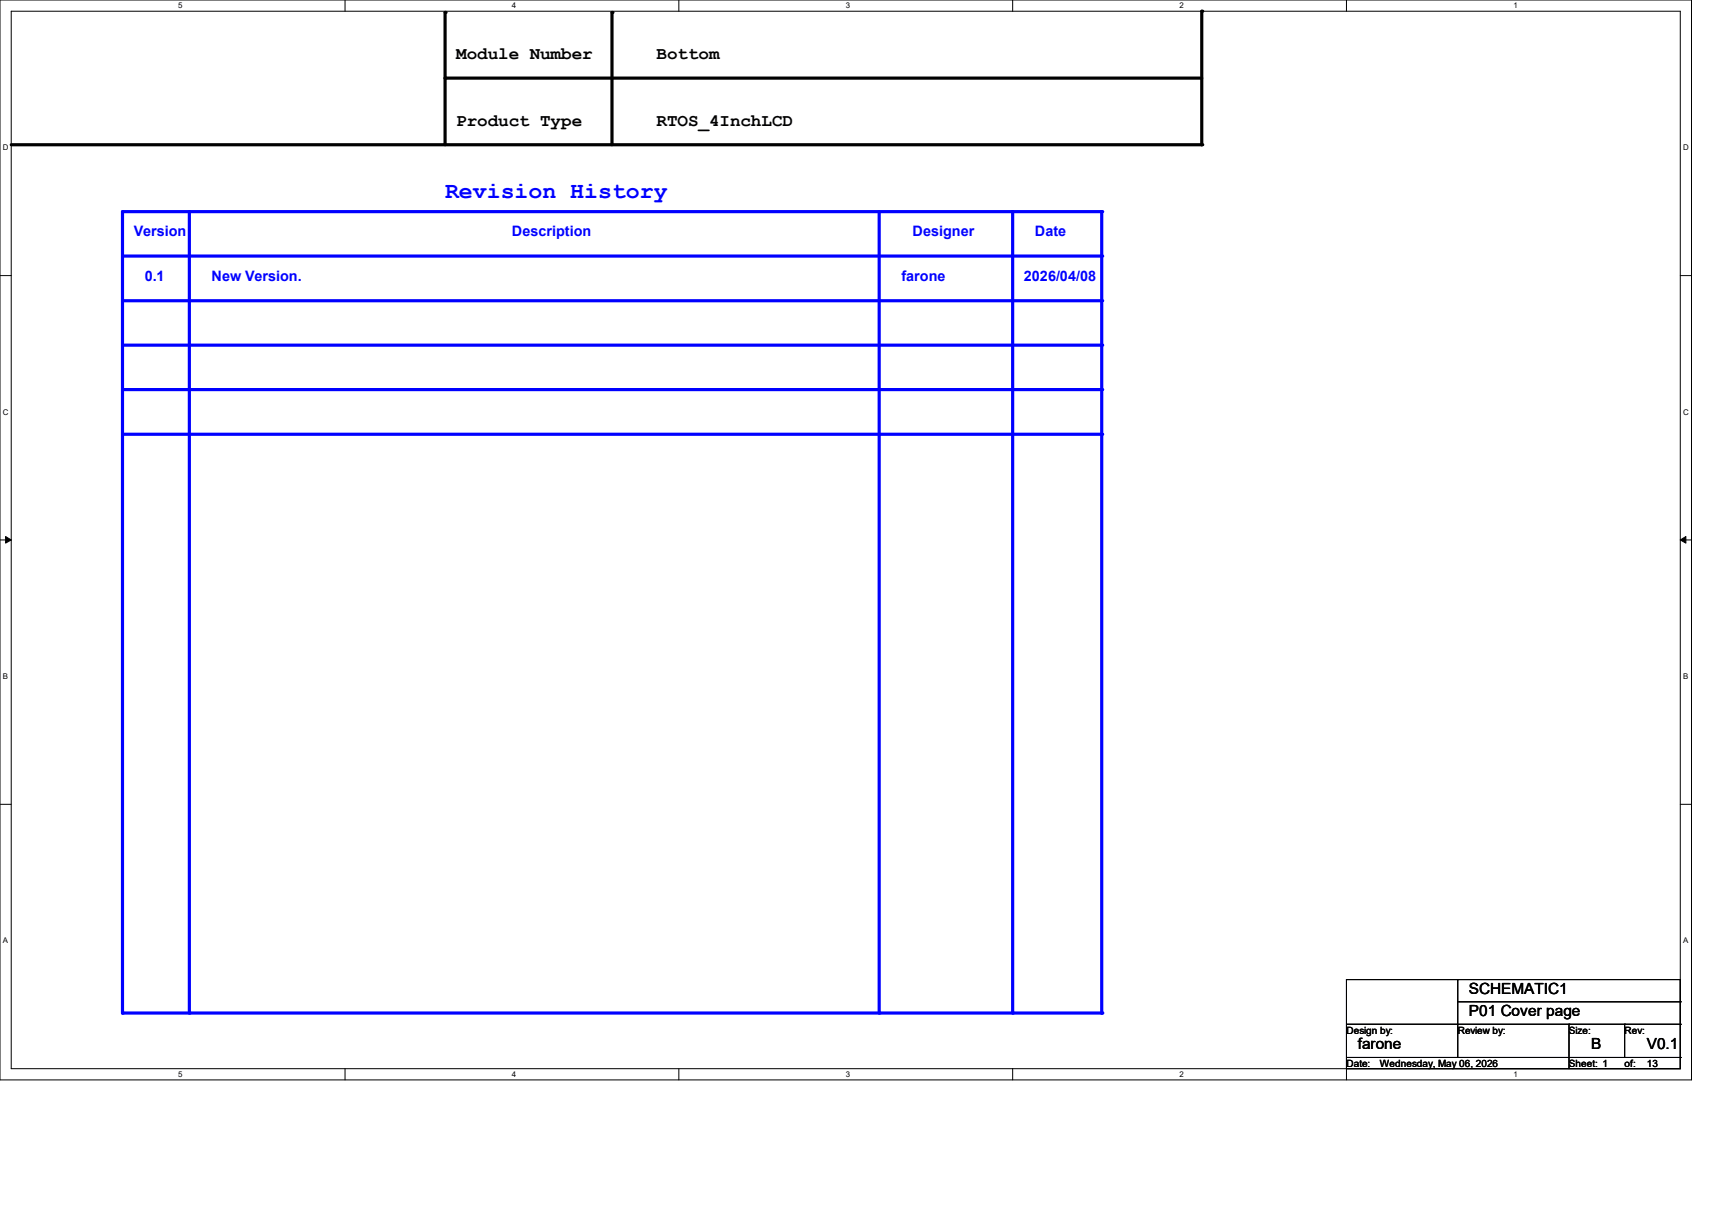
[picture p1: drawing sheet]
<svg xmlns="http://www.w3.org/2000/svg" width="297mm" height="210mm" viewBox="0 0 297 210" stroke-linecap="round" stroke-linejoin="round" font-family="sans-serif">
<path d="M0 0h293.5v187.3h-293.5zM1.9 1.9h289.6v183.4h-289.6z" fill="none" stroke="#000" stroke-width=".17"/>
<g fill="#fff">
<path d="M30.9 .2h.8v1.5h-.8z"/>
<path d="M30.9 185.5h.8v1.6h-.8z"/>
</g>
<path d="M59.9 0v1.9M59.9 185.3v2" fill="none" stroke="#000" stroke-width=".17"/>
<g fill="#fff">
<path d="M88.8 .2h.8v1.5h-.8z"/>
<path d="M88.8 185.5h.8v1.6h-.8z"/>
</g>
<path d="M117.8 0v1.9M117.8 185.3v2" fill="none" stroke="#000" stroke-width=".17"/>
<g fill="#fff">
<path d="M146.7 .2h.8v1.5h-.8z"/>
<path d="M146.7 185.5h.8v1.6h-.8z"/>
</g>
<path d="M175.7 0v1.9M175.7 185.3v2" fill="none" stroke="#000" stroke-width=".17"/>
<g fill="#fff">
<path d="M204.6 .2h.8v1.5h-.8z"/>
<path d="M204.6 185.5h.8v1.6h-.8z"/>
</g>
<path d="M233.6 0v1.9M233.6 185.3v2" fill="none" stroke="#000" stroke-width=".17"/>
<g fill="#fff">
<path d="M262.6 .2h.7v1.5h-.7z"/>
<path d="M262.6 185.5h.7v1.6h-.7z"/>
<path d="M.5 24.8h1v1.6h-1z"/>
<path d="M292 24.8h1v1.6h-1z"/>
<path d="M.5 70.7h1v1.5h-1z"/>
<path d="M292 70.7h1v1.5h-1z"/>
</g>
<path d="M0 47.8h1.9M291.5 47.8h2" fill="none" stroke="#000" stroke-width=".17"/>
<g fill="#fff">
<path d="M.5 116.5h.9v1.6h-.9z"/>
<path d="M292 116.5h.9v1.6h-.9z"/>
</g>
<path d="M0 93.6h1.9M291.5 93.6h2" fill="none" stroke="#000" stroke-width=".17"/>
<path d="M1 93l.9 .6-.9 .6zM291.5 93.6l1-.6v1.2z" fill="#000" stroke="#000" stroke-width=".17"/>
<g fill="#fff">
<path d="M.5 162.4h.9v1.5h-.9z"/>
<path d="M292 162.4h.9v1.5h-.9z"/>
</g>
<path d="M0 139.5h1.9M291.5 139.5h2" fill="none" stroke="#000" stroke-width=".17"/>
<path d="M77.2 13.5h131.3M77.2 2.2v22.9M106.2 2.2v22.9M208.5 1.9v23.2h-206.6" fill="none" stroke="#000" stroke-width=".55"/>
<g fill="#000">
<circle cx="77.2" cy="13.5" r=".28"/>
<circle cx="77.2" cy="2.2" r=".28"/>
<circle cx="106.2" cy="2.2" r=".28"/>
<circle cx="208.5" cy="1.9" r=".28"/>
<circle cx="208.5" cy="25.1" r=".28"/>
</g>
<path d="M21.3 44.4h169.8" fill="none" stroke="#00f" stroke-width=".55"/>
<circle cx="191.1" cy="44.4" r=".28" fill="#00f"/>
<path d="M32.9 36.7v139" fill="none" stroke="#00f" stroke-width=".55"/>
<circle cx="32.9" cy="175.7" r=".28" fill="#00f"/>
<path d="M175.7 36.7v139" fill="none" stroke="#00f" stroke-width=".55"/>
<circle cx="175.7" cy="175.7" r=".28" fill="#00f"/>
<path d="M21.3 59.9h169.8" fill="none" stroke="#00f" stroke-width=".55"/>
<circle cx="191.1" cy="59.9" r=".28" fill="#00f"/>
<path d="M21.3 52.2h169.8" fill="none" stroke="#00f" stroke-width=".55"/>
<circle cx="191.1" cy="52.2" r=".28" fill="#00f"/>
<path d="M191.1 36.7v139" fill="none" stroke="#00f" stroke-width=".55"/>
<circle cx="191.1" cy="175.7" r=".28" fill="#00f"/>
<path d="M21.3 75.3h169.8" fill="none" stroke="#00f" stroke-width=".55"/>
<circle cx="191.1" cy="75.3" r=".28" fill="#00f"/>
<path d="M21.3 67.6h169.8" fill="none" stroke="#00f" stroke-width=".55"/>
<circle cx="191.1" cy="67.6" r=".28" fill="#00f"/>
<path d="M152.5 36.7v139" fill="none" stroke="#00f" stroke-width=".55"/>
<circle cx="152.5" cy="175.7" r=".28" fill="#00f"/>
<path d="M21.3 36.7h169.8" fill="none" stroke="#00f" stroke-width=".55"/>
<circle cx="191.1" cy="36.7" r=".28" fill="#00f"/>
<path d="M21.3 175.7h169.8" fill="none" stroke="#00f" stroke-width=".55"/>
<circle cx="191.1" cy="175.7" r=".28" fill="#00f"/>
<path d="M21.3 36.7v139" fill="none" stroke="#00f" stroke-width=".55"/>
<circle cx="21.3" cy="175.7" r=".28" fill="#00f"/>
<g fill="none" stroke="#000" stroke-width=".17">
<path d="M233.6 169.9h57.9v15.4h-57.9zM233.6 177.6h57.9M252.9 169.9h.1M252.9 173.7h38.6M252.9 169.9v13.5M272.2 177.6h.1M272.2 177.6v7.7M281.9 177.6h.1M281.9 177.6v5.8M291.5 177.6h.1M291.5 173.7h.1M233.6 183.4h57.9"/>
<path d="M291.5 183.4h.1"/>
</g>
<text font-size="4" fill="#00f" x="77.2" y="34.3">Revision History</text>
<g font-size="3">
<text x="79.2" y="10.3">Module Number</text>
<text x="113.9" y="10.3">Bottom</text>
<text x="79.2" y="21.8">Product Type</text>
<text x="113.9" y="21.8">RTOS_4InchLCD</text>
</g>
<g font-size="2.7">
<text x="254.8" y="172.3">SCHEMATIC1</text>
<text x="254.8" y="176.1">P01 Cover page</text>
<text x="235.5" y="181.9">farone</text>
<text x="276.1" y="181.9">B</text>
<text x="285.7" y="181.9">V0.1</text>
</g>
<g font-size="2.5" fill="#00f">
<text x="23.2" y="40.9">Version</text>
<text x="88.8" y="40.9">Description</text>
<text x="158.3" y="40.9">Designer</text>
<text x="179.5" y="40.9">Date</text>
<text x="25.1" y="48.7">0.1</text>
<text x="36.7" y="48.7">New Version.</text>
<text x="156.4" y="48.7">farone</text>
<text x="177.6" y="48.7">2026/04/08</text>
</g>
<g font-size="1.7">
<text x="233.6" y="179.2">Design by:</text>
<text x="252.9" y="179.2">Review by:</text>
<text x="272.2" y="179.2">Size:</text>
<text x="281.8" y="179.2">Rev:</text>
<text x="233.6" y="185">Date:</text>
<text x="239.4" y="185">Wednesday, May 06, 2026</text>
<text x="272.2" y="185">Sheet: 1</text>
<text x="281.9" y="185">of:</text>
<text x="285.7" y="185">13</text>
</g>
<g font-size="1.4">
<text x="30.9" y="1.4">5</text>
<text x="88.8" y="1.4">4</text>
<text x="146.7" y="1.4">3</text>
<text x="204.6" y="1.4">2</text>
<text x="262.6" y="1.4">1</text>
<text x=".5" y="26.1">D</text>
<text x="292" y="26.1">D</text>
<text x=".5" y="71.9">C</text>
<text x="292" y="71.9">C</text>
<text x=".5" y="117.8">B</text>
<text x="292" y="117.8">B</text>
<text x=".5" y="163.6">A</text>
<text x="292" y="163.6">A</text>
<text x="30.9" y="186.8">5</text>
<text x="88.8" y="186.8">4</text>
<text x="146.7" y="186.8">3</text>
<text x="204.6" y="186.8">2</text>
<text x="262.6" y="186.8">1</text>
</g>
</svg>
